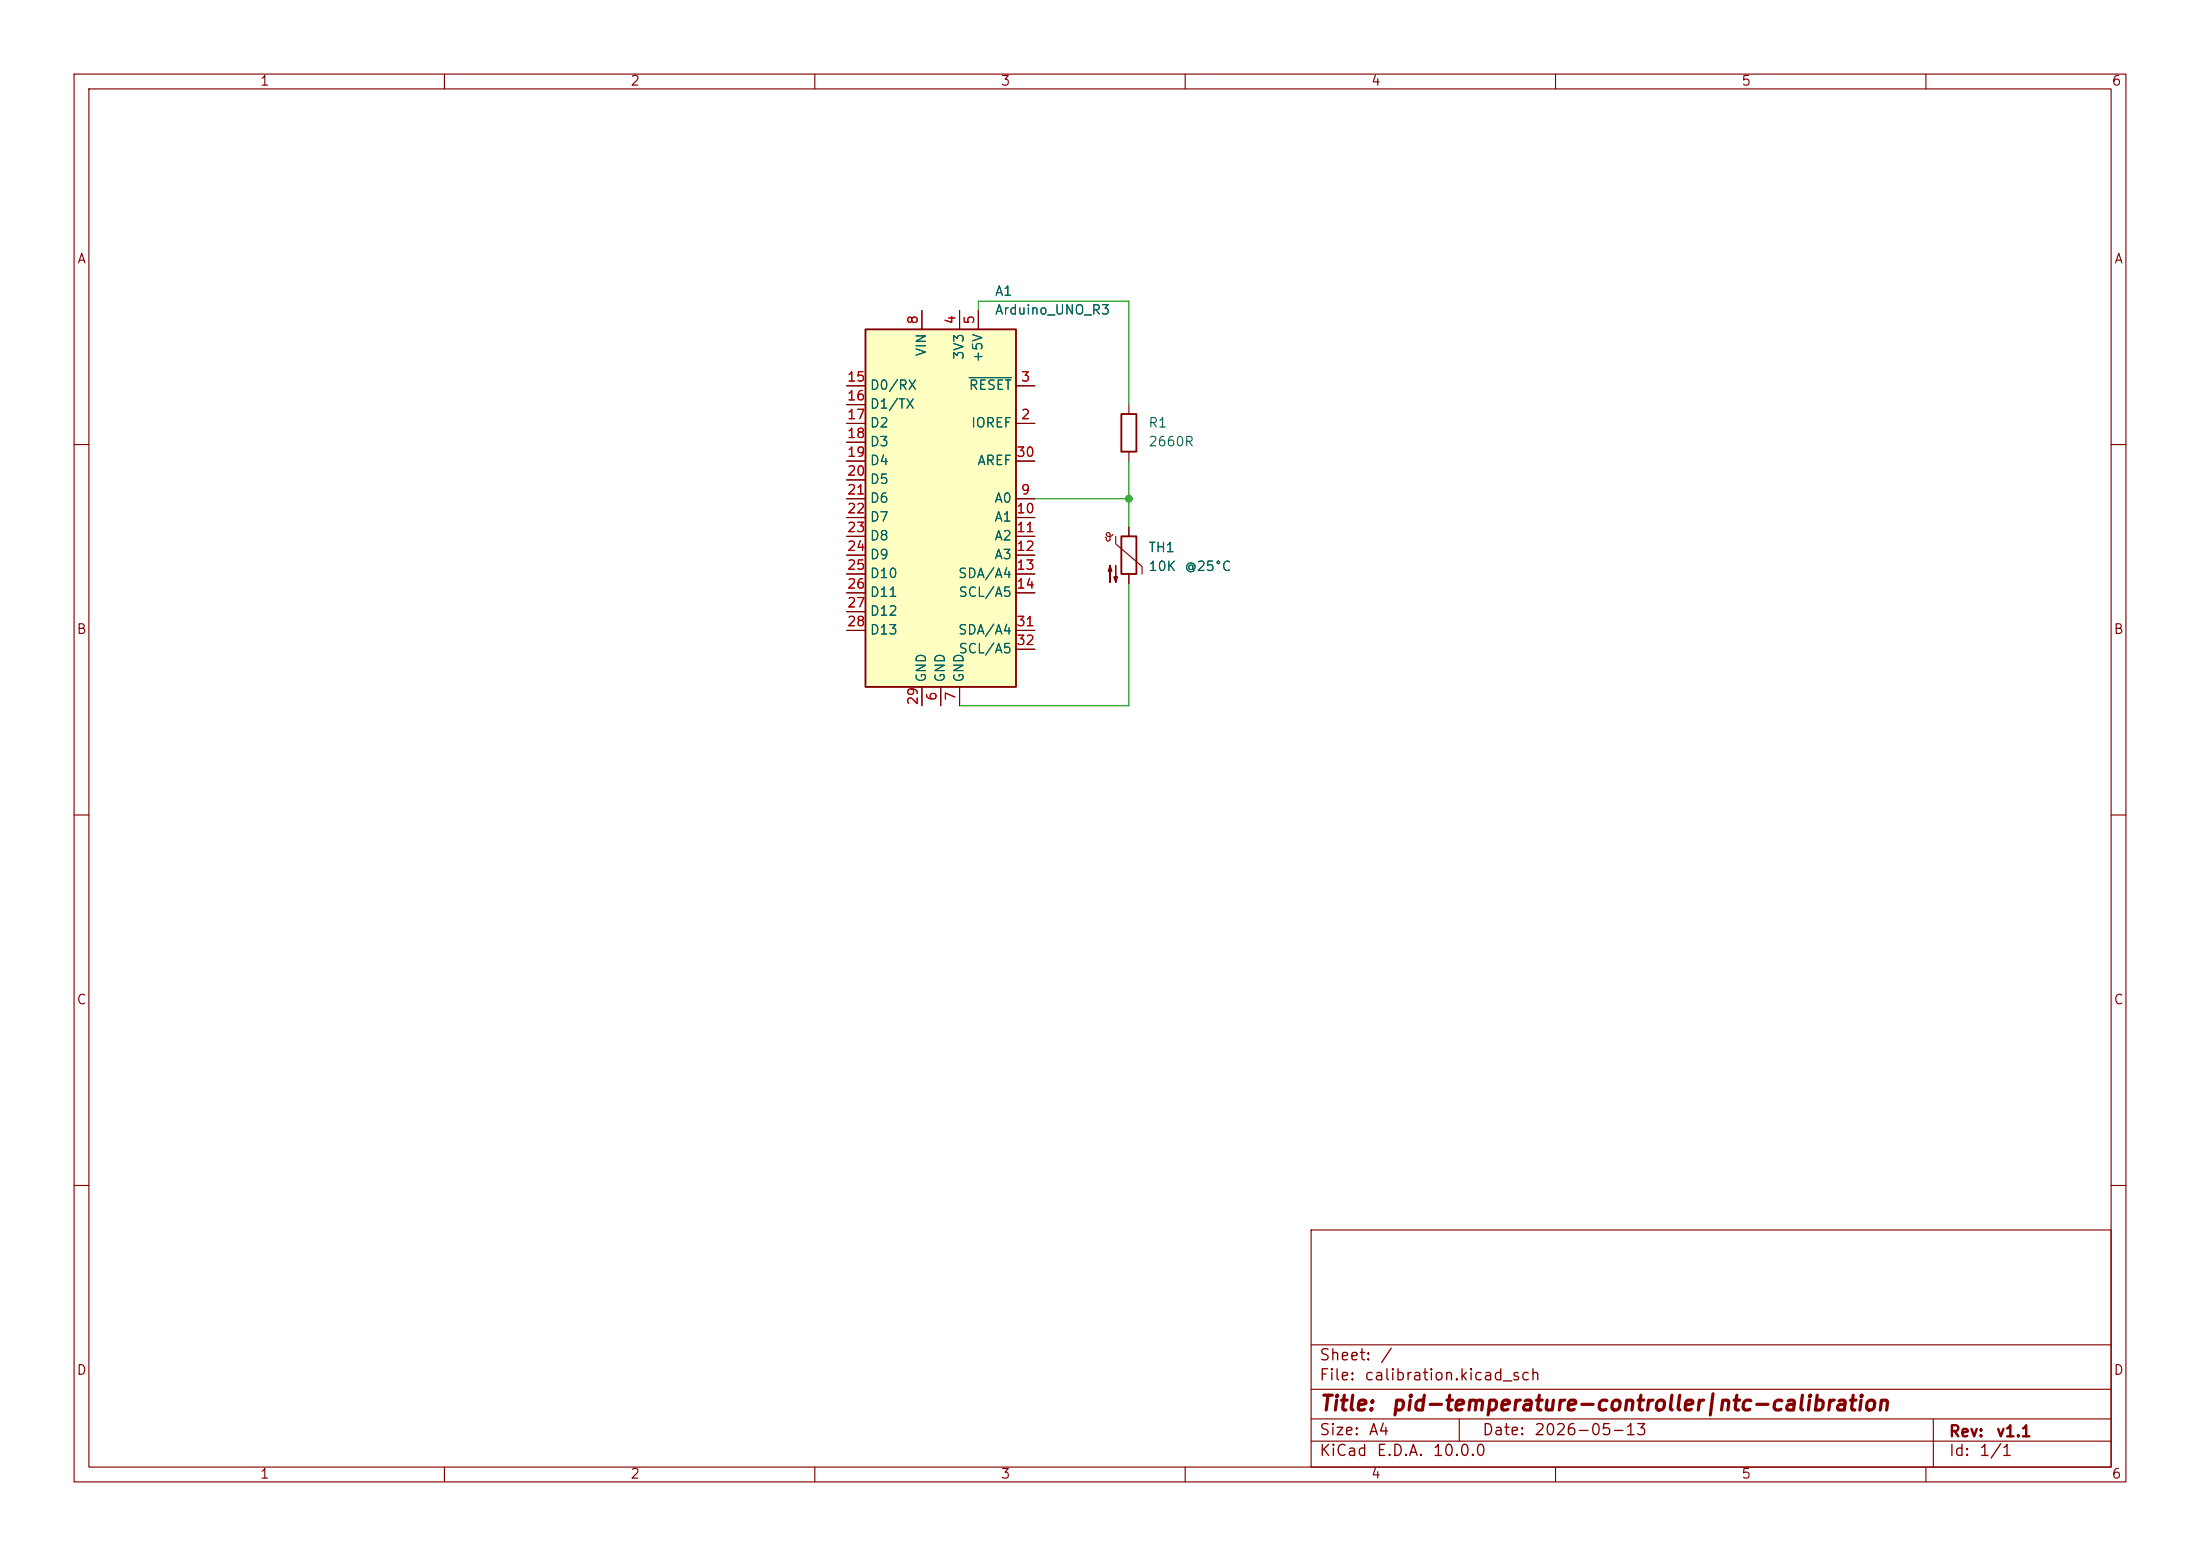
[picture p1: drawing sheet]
(kicad_sch
 (version 20260306)
 (generator "eeschema")
 (generator_version "10.0")
 (paper "A4")
 (title_block
  (title "pid-temperature-controller|ntc-calibration")
  (date "2026-05-13")
  (rev "v1.1"))
 (lib_symbols
  (symbol "Device:R"
   (pin_numbers (hide yes))
   (pin_names
    (offset 0)) (exclude_from_sim no) (in_bom yes) (on_board yes)
   (in_pos_files yes)
   (duplicate_pin_numbers_are_jumpers no)
   (property "Reference" "R" (at 2.032 0 90) (show_name no) (do_not_autoplace no) (effects (font (size 1.27 1.27))))
   (property "Value" "R" (at 0 0 90) (show_name no) (do_not_autoplace no) (effects (font (size 1.27 1.27))))
   (property "Footprint" "" (at -1.778 0 90) (show_name no) (do_not_autoplace no) (hide yes) (effects (font (size 1.27 1.27))))
   (property "Datasheet" "" (at 0 0 0) (show_name no) (do_not_autoplace no) (hide yes) (effects (font (size 1.27 1.27))))
   (property "Description" "Resistor" (at 0 0 0) (show_name no) (do_not_autoplace no) (hide yes) (effects (font (size 1.27 1.27))))
   (symbol "R_0_1"
    (rectangle (start -1.016 -2.54) (end 1.016 2.54) (stroke (width 0.254) (type default)) (fill (type none))))
   (symbol "R_1_1"
    (pin passive line (at 0 3.81 270) (length 1.27) (name "" (effects (font (size 1.27 1.27)))) (number "1" (effects (font (size 1.27 1.27)))))
    (pin passive line (at 0 -3.81 90) (length 1.27) (name "" (effects (font (size 1.27 1.27)))) (number "2" (effects (font (size 1.27 1.27))))))
   (embedded_fonts no))
  (symbol "Device:Thermistor_NTC"
   (pin_numbers (hide yes))
   (pin_names
    (offset 0)) (exclude_from_sim no) (in_bom yes) (on_board yes)
   (in_pos_files yes)
   (duplicate_pin_numbers_are_jumpers no)
   (property "Reference" "TH" (at -4.445 0 90) (show_name no) (do_not_autoplace no) (effects (font (size 1.27 1.27))))
   (property "Value" "Thermistor_NTC" (at 3.175 0 90) (show_name no) (do_not_autoplace no) (effects (font (size 1.27 1.27))))
   (property "Footprint" "" (at 0 1.27 0) (show_name no) (do_not_autoplace no) (hide yes) (effects (font (size 1.27 1.27))))
   (property "Datasheet" "" (at 0 1.27 0) (show_name no) (do_not_autoplace no) (hide yes) (effects (font (size 1.27 1.27))))
   (property "Description" "Temperature dependent resistor, negative temperature coefficient" (at 0 0 0) (show_name no) (do_not_autoplace no) (hide yes) (effects (font (size 1.27 1.27))))
   (symbol "Thermistor_NTC_0_1"
    (arc (start -3.175 2.413) (mid -3.0506 2.3165) (end -3.048 2.159) (stroke (width 0) (type default)) (fill (type none)))
    (arc (start -3.048 2.794) (mid -2.9736 2.9736) (end -2.794 3.048) (stroke (width 0) (type default)) (fill (type none)))
    (arc (start -2.794 3.048) (mid -2.6144 2.9736) (end -2.54 2.794) (stroke (width 0) (type default)) (fill (type none)))
    (arc (start -2.794 2.54) (mid -2.9736 2.6144) (end -3.048 2.794) (stroke (width 0) (type default)) (fill (type none)))
    (arc (start -2.794 1.905) (mid -2.9736 1.9794) (end -3.048 2.159) (stroke (width 0) (type default)) (fill (type none)))
    (arc (start -2.54 2.159) (mid -2.6144 1.9794) (end -2.794 1.905) (stroke (width 0) (type default)) (fill (type none)))
    (arc (start -2.159 2.794) (mid -2.434 2.5608) (end -2.794 2.54) (stroke (width 0) (type default)) (fill (type none)))
    (polyline (pts (xy -2.54 2.159) (xy -2.54 2.794)) (stroke (width 0) (type default)) (fill (type none)))
    (polyline (pts (xy -2.54 -3.683) (xy -2.54 -1.397) (xy -2.794 -2.159) (xy -2.286 -2.159) (xy -2.54 -1.397) (xy -2.54 -1.651)) (stroke (width 0) (type default)) (fill (type outline)))
    (polyline (pts (xy -1.778 2.54) (xy -1.778 1.524) (xy 1.778 -1.524) (xy 1.778 -2.54)) (stroke (width 0) (type default)) (fill (type none)))
    (polyline (pts (xy -1.778 -1.397) (xy -1.778 -3.683) (xy -2.032 -2.921) (xy -1.524 -2.921) (xy -1.778 -3.683) (xy -1.778 -3.429)) (stroke (width 0) (type default)) (fill (type outline)))
    (rectangle (start -1.016 2.54) (end 1.016 -2.54) (stroke (width 0.254) (type default)) (fill (type none))))
   (symbol "Thermistor_NTC_1_1"
    (pin passive line (at 0 3.81 270) (length 1.27) (name "" (effects (font (size 1.27 1.27)))) (number "1" (effects (font (size 1.27 1.27)))))
    (pin passive line (at 0 -3.81 90) (length 1.27) (name "" (effects (font (size 1.27 1.27)))) (number "2" (effects (font (size 1.27 1.27))))))
   (embedded_fonts no))
  (symbol "MCU_Module:Arduino_UNO_R3" (exclude_from_sim no) (in_bom yes) (on_board yes)
   (in_pos_files yes)
   (duplicate_pin_numbers_are_jumpers no)
   (property "Reference" "A" (at -10.16 23.495 0) (show_name no) (do_not_autoplace no) (effects (font (size 1.27 1.27)) (justify left bottom)))
   (property "Value" "Arduino_UNO_R3" (at 5.08 -26.67 0) (show_name no) (do_not_autoplace no) (effects (font (size 1.27 1.27)) (justify left top)))
   (property "Footprint" "Module:Arduino_UNO_R3" (at 0 0 0) (show_name no) (do_not_autoplace no) (hide yes) (effects (font (size 1.27 1.27)
    (italic yes))))
   (property "Datasheet" "https://www.arduino.cc/en/Main/arduinoBoardUno" (at 0 0 0) (show_name no) (do_not_autoplace no) (hide yes) (effects (font (size 1.27 1.27))))
   (property "Description" "Arduino UNO Microcontroller Module, release 3" (at 0 0 0) (show_name no) (do_not_autoplace no) (hide yes) (effects (font (size 1.27 1.27))))
   (symbol "Arduino_UNO_R3_0_1"
    (rectangle (start -10.16 22.86) (end 10.16 -25.4) (stroke (width 0.254) (type default)) (fill (type background))))
   (symbol "Arduino_UNO_R3_1_1"
    (pin no_connect line (at -10.16 -20.32 0) (length 2.54) (hide yes) (name "NC" (effects (font (size 1.27 1.27)))) (number "1" (effects (font (size 1.27 1.27)))))
    (pin output line (at 12.7 10.16 180) (length 2.54) (name "IOREF" (effects (font (size 1.27 1.27)))) (number "2" (effects (font (size 1.27 1.27)))))
    (pin input line (at 12.7 15.24 180) (length 2.54) (name "~{RESET}" (effects (font (size 1.27 1.27)))) (number "3" (effects (font (size 1.27 1.27)))))
    (pin power_out line (at 2.54 25.4 270) (length 2.54) (name "3V3" (effects (font (size 1.27 1.27)))) (number "4" (effects (font (size 1.27 1.27)))))
    (pin power_out line (at 5.08 25.4 270) (length 2.54) (name "+5V" (effects (font (size 1.27 1.27)))) (number "5" (effects (font (size 1.27 1.27)))))
    (pin power_in line (at 0 -27.94 90) (length 2.54) (name "GND" (effects (font (size 1.27 1.27)))) (number "6" (effects (font (size 1.27 1.27)))))
    (pin power_in line (at 2.54 -27.94 90) (length 2.54) (name "GND" (effects (font (size 1.27 1.27)))) (number "7" (effects (font (size 1.27 1.27)))))
    (pin power_in line (at -2.54 25.4 270) (length 2.54) (name "VIN" (effects (font (size 1.27 1.27)))) (number "8" (effects (font (size 1.27 1.27)))))
    (pin bidirectional line (at 12.7 0 180) (length 2.54) (name "A0" (effects (font (size 1.27 1.27)))) (number "9" (effects (font (size 1.27 1.27)))))
    (pin bidirectional line (at 12.7 -2.54 180) (length 2.54) (name "A1" (effects (font (size 1.27 1.27)))) (number "10" (effects (font (size 1.27 1.27)))))
    (pin bidirectional line (at 12.7 -5.08 180) (length 2.54) (name "A2" (effects (font (size 1.27 1.27)))) (number "11" (effects (font (size 1.27 1.27)))))
    (pin bidirectional line (at 12.7 -7.62 180) (length 2.54) (name "A3" (effects (font (size 1.27 1.27)))) (number "12" (effects (font (size 1.27 1.27)))))
    (pin bidirectional line (at 12.7 -10.16 180) (length 2.54) (name "SDA/A4" (effects (font (size 1.27 1.27)))) (number "13" (effects (font (size 1.27 1.27)))))
    (pin bidirectional line (at 12.7 -12.7 180) (length 2.54) (name "SCL/A5" (effects (font (size 1.27 1.27)))) (number "14" (effects (font (size 1.27 1.27)))))
    (pin bidirectional line (at -12.7 15.24 0) (length 2.54) (name "D0/RX" (effects (font (size 1.27 1.27)))) (number "15" (effects (font (size 1.27 1.27)))))
    (pin bidirectional line (at -12.7 12.7 0) (length 2.54) (name "D1/TX" (effects (font (size 1.27 1.27)))) (number "16" (effects (font (size 1.27 1.27)))))
    (pin bidirectional line (at -12.7 10.16 0) (length 2.54) (name "D2" (effects (font (size 1.27 1.27)))) (number "17" (effects (font (size 1.27 1.27)))))
    (pin bidirectional line (at -12.7 7.62 0) (length 2.54) (name "D3" (effects (font (size 1.27 1.27)))) (number "18" (effects (font (size 1.27 1.27)))))
    (pin bidirectional line (at -12.7 5.08 0) (length 2.54) (name "D4" (effects (font (size 1.27 1.27)))) (number "19" (effects (font (size 1.27 1.27)))))
    (pin bidirectional line (at -12.7 2.54 0) (length 2.54) (name "D5" (effects (font (size 1.27 1.27)))) (number "20" (effects (font (size 1.27 1.27)))))
    (pin bidirectional line (at -12.7 0 0) (length 2.54) (name "D6" (effects (font (size 1.27 1.27)))) (number "21" (effects (font (size 1.27 1.27)))))
    (pin bidirectional line (at -12.7 -2.54 0) (length 2.54) (name "D7" (effects (font (size 1.27 1.27)))) (number "22" (effects (font (size 1.27 1.27)))))
    (pin bidirectional line (at -12.7 -5.08 0) (length 2.54) (name "D8" (effects (font (size 1.27 1.27)))) (number "23" (effects (font (size 1.27 1.27)))))
    (pin bidirectional line (at -12.7 -7.62 0) (length 2.54) (name "D9" (effects (font (size 1.27 1.27)))) (number "24" (effects (font (size 1.27 1.27)))))
    (pin bidirectional line (at -12.7 -10.16 0) (length 2.54) (name "D10" (effects (font (size 1.27 1.27)))) (number "25" (effects (font (size 1.27 1.27)))))
    (pin bidirectional line (at -12.7 -12.7 0) (length 2.54) (name "D11" (effects (font (size 1.27 1.27)))) (number "26" (effects (font (size 1.27 1.27)))))
    (pin bidirectional line (at -12.7 -15.24 0) (length 2.54) (name "D12" (effects (font (size 1.27 1.27)))) (number "27" (effects (font (size 1.27 1.27)))))
    (pin bidirectional line (at -12.7 -17.78 0) (length 2.54) (name "D13" (effects (font (size 1.27 1.27)))) (number "28" (effects (font (size 1.27 1.27)))))
    (pin power_in line (at -2.54 -27.94 90) (length 2.54) (name "GND" (effects (font (size 1.27 1.27)))) (number "29" (effects (font (size 1.27 1.27)))))
    (pin input line (at 12.7 5.08 180) (length 2.54) (name "AREF" (effects (font (size 1.27 1.27)))) (number "30" (effects (font (size 1.27 1.27)))))
    (pin bidirectional line (at 12.7 -17.78 180) (length 2.54) (name "SDA/A4" (effects (font (size 1.27 1.27)))) (number "31" (effects (font (size 1.27 1.27)))))
    (pin bidirectional line (at 12.7 -20.32 180) (length 2.54) (name "SCL/A5" (effects (font (size 1.27 1.27)))) (number "32" (effects (font (size 1.27 1.27))))))
   (embedded_fonts no)))
 (junction
  (at 152.4 67.31)
  (diameter 0)
  (color 0 0 0 0))
 (wire
  (pts (xy 132.08 40.64) (xy 152.4 40.64))
  (stroke (width 0) (type default)))
 (wire
  (pts (xy 152.4 62.23) (xy 152.4 67.31))
  (stroke (width 0) (type default)))
 (wire
  (pts (xy 152.4 67.31) (xy 152.4 71.12))
  (stroke (width 0) (type default)))
 (wire
  (pts (xy 152.4 95.25) (xy 129.54 95.25))
  (stroke (width 0) (type default)))
 (wire
  (pts (xy 152.4 78.74) (xy 152.4 95.25))
  (stroke (width 0) (type default)))
 (wire
  (pts (xy 132.08 41.91) (xy 132.08 40.64))
  (stroke (width 0) (type default)))
 (wire
  (pts (xy 152.4 40.64) (xy 152.4 54.61))
  (stroke (width 0) (type default)))
 (wire
  (pts (xy 139.7 67.31) (xy 152.4 67.31))
  (stroke (width 0) (type default)))
 (symbol
  (lib_id "MCU_Module:Arduino_UNO_R3")
  (at 127 67.31 0)
  (unit 1)
  (body_style 1)
  (exclude_from_sim no)
  (in_bom yes)
  (on_board yes)
  (in_pos_files yes)
  (dnp no)
  (fields_autoplaced yes)
  (property "Reference" "A1" (at 134.2233 39.37 0) (show_name no) (do_not_autoplace no) (effects (font (size 1.27 1.27)) (justify left)))
  (property "Value" "Arduino_UNO_R3" (at 134.2233 41.91 0) (show_name no) (do_not_autoplace no) (effects (font (size 1.27 1.27)) (justify left)))
  (property "Footprint" "Module:Arduino_UNO_R3" (at 127 67.31 0) (hide yes) (show_name no) (do_not_autoplace no) (effects (font (size 1.27 1.27)
    (italic yes))))
  (property "Datasheet" "https://www.arduino.cc/en/Main/arduinoBoardUno" (at 127 67.31 0) (hide yes) (show_name no) (do_not_autoplace no) (effects (font (size 1.27 1.27))))
  (property "Description" "Arduino UNO Microcontroller Module, release 3" (at 127 67.31 0) (hide yes) (show_name no) (do_not_autoplace no) (effects (font (size 1.27 1.27))))
  (pin "32")
  (pin "30")
  (pin "31")
  (pin "29")
  (pin "28")
  (pin "27")
  (pin "26")
  (pin "25")
  (pin "24")
  (pin "23")
  (pin "22")
  (pin "21")
  (pin "20")
  (pin "19")
  (pin "18")
  (pin "17")
  (pin "1")
  (pin "2")
  (pin "3")
  (pin "4")
  (pin "5")
  (pin "6")
  (pin "7")
  (pin "8")
  (pin "9")
  (pin "10")
  (pin "11")
  (pin "12")
  (pin "13")
  (pin "14")
  (pin "15")
  (pin "16"))
 (symbol
  (lib_id "Device:Thermistor_NTC")
  (at 152.4 74.93 0)
  (unit 1)
  (body_style 1)
  (exclude_from_sim no)
  (in_bom yes)
  (on_board yes)
  (in_pos_files yes)
  (dnp no)
  (fields_autoplaced yes)
  (property "Reference" "TH1" (at 154.94 73.9774 0) (show_name no) (do_not_autoplace no) (effects (font (size 1.27 1.27)) (justify left)))
  (property "Value" "10K @25°C" (at 154.94 76.5174 0) (show_name no) (do_not_autoplace no) (effects (font (size 1.27 1.27)) (justify left)))
  (property "Footprint" "" (at 152.4 73.66 0) (hide yes) (show_name no) (do_not_autoplace no) (effects (font (size 1.27 1.27))))
  (property "Datasheet" "" (at 152.4 73.66 0) (hide yes) (show_name no) (do_not_autoplace no) (effects (font (size 1.27 1.27))))
  (property "Description" "Temperature dependent resistor, negative temperature coefficient" (at 152.4 74.93 0) (hide yes) (show_name no) (do_not_autoplace no) (effects (font (size 1.27 1.27))))
  (pin "1")
  (pin "2"))
 (symbol
  (lib_id "Device:R")
  (at 152.4 58.42 0)
  (unit 1)
  (body_style 1)
  (exclude_from_sim no)
  (in_bom yes)
  (on_board yes)
  (in_pos_files yes)
  (dnp no)
  (fields_autoplaced yes)
  (property "Reference" "R1" (at 154.94 57.1499 0) (show_name no) (do_not_autoplace no) (effects (font (size 1.27 1.27)) (justify left)))
  (property "Value" "2660R" (at 154.94 59.6899 0) (show_name no) (do_not_autoplace no) (effects (font (size 1.27 1.27)) (justify left)))
  (property "Footprint" "" (at 150.622 58.42 90) (hide yes) (show_name no) (do_not_autoplace no) (effects (font (size 1.27 1.27))))
  (property "Datasheet" "" (at 152.4 58.42 0) (hide yes) (show_name no) (do_not_autoplace no) (effects (font (size 1.27 1.27))))
  (property "Description" "Resistor" (at 152.4 58.42 0) (hide yes) (show_name no) (do_not_autoplace no) (effects (font (size 1.27 1.27))))
  (pin "1")
  (pin "2"))
 (sheet_instances
  (path ""
   (page "1")))
 (embedded_fonts no))
